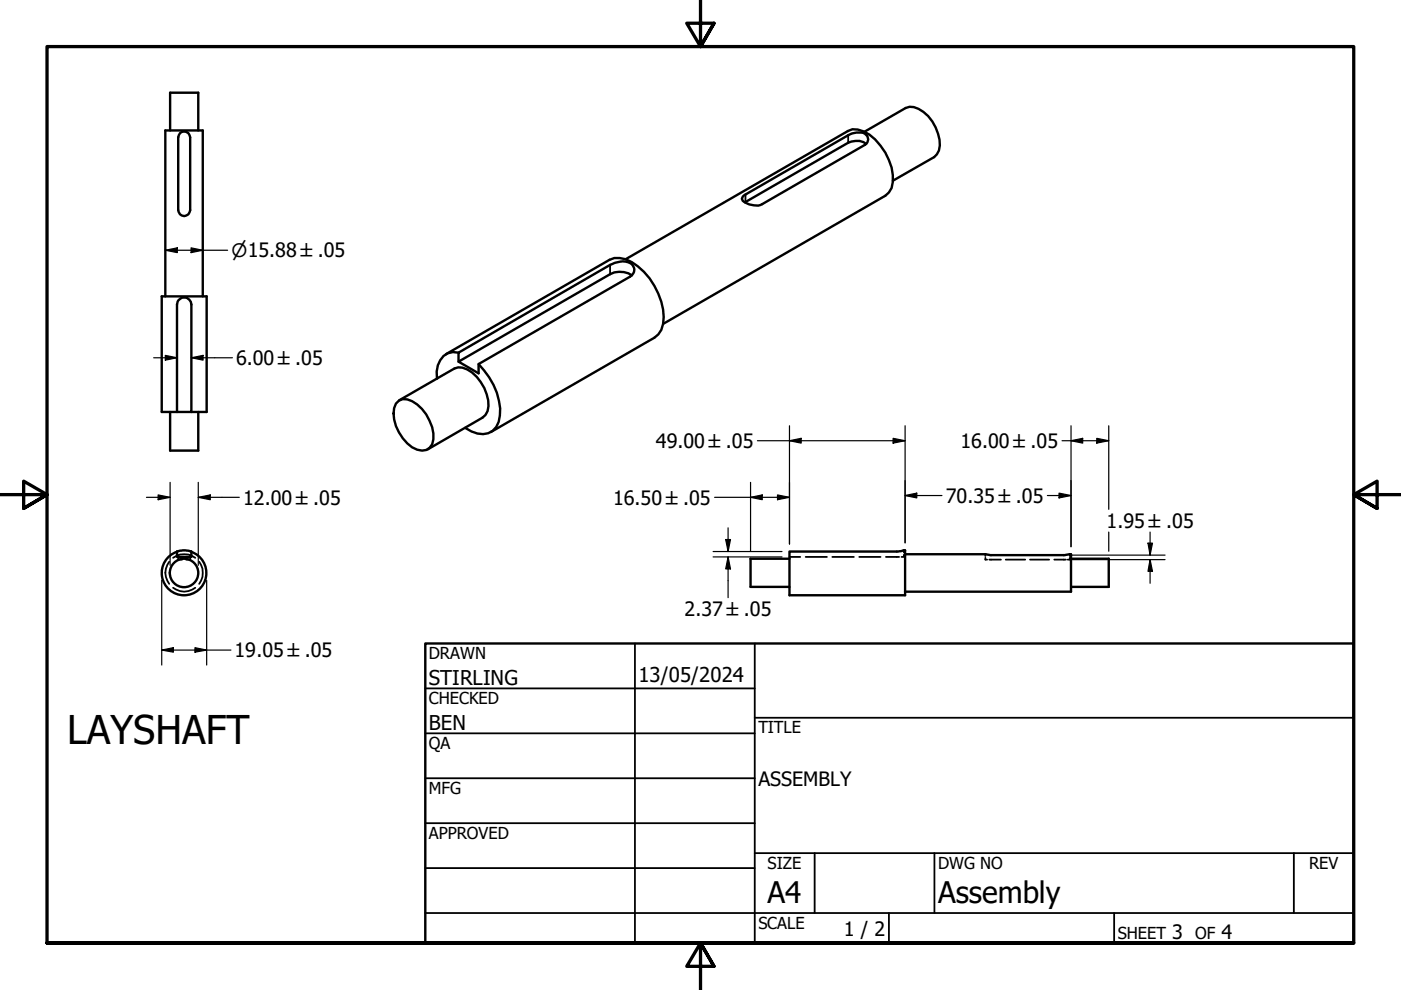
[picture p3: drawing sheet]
<svg xmlns="http://www.w3.org/2000/svg" width="297mm" height="210mm" viewBox="0 0 297 210" stroke-linecap="round" stroke-linejoin="round" font-family="sans-serif">
<!-- layer: Hidden (ANSI) -->
<g fill="none" stroke="#000" stroke-width=".38">
<path d="M35.9 119.1a3.8 3.8 0 0 0 0 4.7M36.7 118.3a4 4 0 0 1 4.7 0M37.8 117.7v.3M37.8 118.3v.4h.8M40.3 117.7v.3M40.3 118.3v.4h-.9M42.2 119.1a4 4 0 0 1 0 4.7M167.4 118.1h2.3M170.8 118.1h4.5M176.5 118.1h4.5M182.2 118.1h4.5M187.8 118.1h2.8"/>
<path d="M191.6 117.6v.5h-.5M191.6 116.7v.4M208.9 118.3v.4h.4M208.9 117.5v.4M209.7 118.7h2.5M213.2 118.7h4.2M218.4 118.7h4M223.5 118.7h2.5M226.8 118.3v.4h-.4M226.8 117.5v.4M36.7 124.6a3.8 3.8 0 0 0 4.7 0"/>
</g>
<!-- layer: Visible (ANSI) -->
<g fill="none" stroke="#000" stroke-width=".51">
<path d="M36.1 27.7v-8h5.9v8M38.2 28.2a1.28 1.28 0 0 1 1.3-.2 1.28 1.28 0 0 1 .8 1.1v15.4a1.27 1.27 0 0 1-1.2 1.3 1.27 1.27 0 0 1-1.3-1.3v-15.4zM183.3 27.9l8.7-5a3.5 3.5 0 0 1 3.8 .8 8.8 8.8 0 0 1 3.3 8.2l-.5 .8-.5 .6-8.8 5M183.6 30.5a3.5 3.5 0 0 0-3.8-.2l-21.9 12.6M132.7 55l47.1-27.2a4.4 4.4 0 0 1 4.5 .7 12.3 12.3 0 0 1 5 10.1l-.3 1.2-.5 1-.8 .7-47.1 27.2M134 58.4a4.5 4.5 0 0 0-4.7-.3l-32.1 18.6 4.3 2.5v-2l32.1-18.6a1.7 1.7 0 0 0 .8-1.9 1.7 1.7 0 0 0-1.7-1.2h-1.2l-1.1 .2-1.1 .5-32.1 18.6v1.9M157.5 41.7l22.3-13a3.1 3.1 0 0 1 4.1 .2 1.35 1.35 0 0 1-.5 1.8l-21.8 12.6a4.2 4.2 0 0 1-4.1-.7l-.2-.5zM35.1 62.8v-35.1h7.9v35.1M38 63.5a1.5 1.5 0 0 1 1.6-.3 1.5 1.5 0 0 1 1 1.4v22.7h-3.1v-22.7l.2-.6zM94.6 75.1l34.6-20a5 5 0 0 1 4.8 .5 14.8 14.8 0 0 1 6.7 11.6 4.7 4.7 0 0 1-2 4.4l-34.6 20M97.2 74.8a3.5 3.5 0 0 0-4.4 2.6l-.2 1.4v1.5M101.5 77.2a14.6 14.6 0 0 1 4.5 10.9 3.7 3.7 0 0 1-4.8 3.8l-1.3-.4-1.3-.8"/>
<path d="M36.1 87.3v8.2h5.9v-8.2M37.5 87.3h-3.2v-24.5h9.5v24.5h-3.2M83.9 85.6a2.42 2.42 0 0 1 3.5-.5 9 9 0 0 1 4.5 8 2.42 2.42 0 0 1-3.4 2.2 8.7 8.7 0 0 1-4.9-8.8zM84.6 84.9l11.7-6.8a3.5 3.5 0 0 1 3.8 .9 8.8 8.8 0 0 1 3.3 8.2l-.5 .8-.6 .6-11.6 6.7M37.5 116.9a4.7 4.7 0 0 1 3.1 0v1.2h-3.1zM37.5 117a4.7 4.7 0 0 0-2.3 7.3 4.7 4.7 0 0 0 7.6 0 4.7 4.7 0 0 0-2.3-7.3M167.4 116.9h23l1.5-.2v9.5h-24.5zM167.4 118.5h-8.3v5.9h8.3M191.9 117.5h17.1l.9 .2h15.9l1.3-.2v7.9h-35.2M227.1 118.5h8v5.9h-8"/>
<circle cx="39" cy="121.5" r="3"/>
</g>
<!-- layer: Visible Narrow (ANSI) -->
<path d="M179.8 28.7v1.6M129.3 56.2v1.9M158.1 41.2v1.6" fill="none" stroke="#000" stroke-width=".38"/>
<!-- layer: Border (ANSI) -->
<path d="M148.5 -.1v10l-2.9-5h5.8l-2.9 5 2.9-5M0 104.9h10l-5-2.9v5.8l5-2.9-5 2.9M297 104.9h-10l5-2.9v5.8l-5-2.9 5 2.9M10 199.9v-190h277v190h-277h277M151.4 204.9l-2.9-5 2.9 5h-5.8l2.9-5v10" fill="none" stroke="#000" stroke-width=".7"/>
<!-- layer: Title (ANSI) -->
<g fill="none" stroke="#000" stroke-width=".38">
<path d="M134.6 136.4v63.5M160 136.4v63.5M90.2 146h69.8M90.2 155.5h69.8M160 152.2h127M90.2 165h69.8M90.2 174.5h69.8M90.2 193.6h196.8M90.2 184.1h69.8M160 180.9h127M172.7 180.9v12.7M188.5 193.6v6.3"/>
<path d="M198.1 180.9v12.7M236.2 193.6v6.3M274.3 180.9v12.7"/>
</g>
<path d="M90.2 136.4h196.8v63.5h-196.8z" fill="none" stroke="#000" stroke-width=".51"/>
<!-- layer: Dimension (ANSI) -->
<g fill="none" stroke="#000" stroke-width=".25">
<path d="M35.1 53.1l2.5-.6v1.1zM35.1 53.1h13.2M40.5 52.5l2.5 .6-2.5 .5zM32.6 75.9h4.9M35.1 75.3l2.4 .6-2.4 .5zM40.6 75.9l2.5-.6v1.1zM40.6 75.9h8.7M160.6 93.4h31.3M167.4 93.4l2.5-.5v1.1zM167.4 90.3v25.1M189.4 92.9l2.5 .5-2.5 .6zM191.9 90.3v24.8"/>
<path d="M225.2 93.4h9.9M227.1 93.4l2.5-.5v1.1zM227.1 90.3v25.6M232.5 92.9l2.6 .5-2.6 .6zM235.1 90.3v17.7M31.1 105.4h5M33.5 104.9l2.6 .5-2.6 .6zM36.1 102.3v17.6M42 105.4l2.6-.5v1.1zM42 105.4h8.7M42 102.3v17.6M151.2 116.9h14.6"/>
<path d="M151.2 118.1h14.6M151.5 105.4h15.9M153.9 114.4h1l-.5 2.5zM154.4 118.1l.5 2.5h-1zM154.4 111.9v5M154.4 118.1v8.6M159.1 105.4l2.5-.5v1.1zM159.1 102.3v14.6M164.8 104.9l2.6 .5-2.6 .6zM191.9 105.1l2.5-.5v1zM191.9 105.1h7.8M222.1 105.1h5"/>
<path d="M224.5 104.6l2.6 .5-2.6 .5zM227.1 118.7h19.9M227.1 117.7h19.9M235.1 112.8v4.1M243.4 115.2h.9l-.5 2.5zM243.8 118.7l.5 2.4h-.9zM243.8 112.8v4.9M243.8 118.7v5M34.3 137.8l2.5-.5v1zM34.3 137.8h14.7M34.3 123v18M41.3 137.3l2.5 .5-2.5 .5z"/>
<path d="M43.8 123v18"/>
</g>
<g fill="#000">
<path d="M35.1 53.1l2.5-.6v1.1zM40.5 52.5l2.5 .6-2.5 .5zM35.1 75.3l2.4 .6-2.4 .5zM40.6 75.9l2.5-.6v1.1zM167.4 93.4l2.5-.5v1.1zM189.4 92.9l2.5 .5-2.5 .6zM227.1 93.4l2.5-.5v1.1zM232.5 92.9l2.6 .5-2.6 .6zM33.5 104.9l2.6 .5-2.6 .6zM42 105.4l2.6-.5v1.1zM153.9 114.4h1l-.5 2.5zM159.1 105.4l2.5-.5v1.1z"/>
<path d="M164.8 104.9l2.6 .5-2.6 .6zM191.9 105.1l2.5-.5v1zM224.5 104.6l2.6 .5-2.6 .5zM243.4 115.2h.9l-.5 2.5zM34.3 137.8l2.5-.5v1zM41.3 137.3l2.5 .5-2.5 .5zM154.4 118.1l.5 2.5h-1zM243.8 118.7l.5 2.4h-.9z"/>
</g>
<text font-size="8.4" x="14.2" y="157.8">LAYSHAFT</text>
<g font-size="6.3">
<text x="162.8" y="191.4">A4</text>
<text x="198.9" y="191.6">Assembly</text>
</g>
<g font-size="4.3">
<text x="90.9" y="145.1">STIRLING</text>
<text x="135.4" y="144.5">13/05/2024</text>
<text x="90.9" y="154.7">BEN</text>
</g>
<g font-size="4.2">
<text x="50" y="77.4">6.00 ±.05</text>
<text x="139.1" y="95">49.00 ±.05</text>
<text x="203.6" y="95">16.00 ±.05</text>
<text x="51.6" y="107">12.00 ±.05</text>
<text x="130" y="107">16.50 ±.05</text>
<text x="200.5" y="106.6">70.35 ±.05</text>
<text x="234.6" y="111.9">1.95 ±.05</text>
<text x="145.2" y="130.7">2.37 ±.05</text>
<text x="49.7" y="139.4">19.05 ±.05</text>
<text x="160.8" y="166.6">ASSEMBLY</text>
<text x="178.9" y="198.5">1 / 2</text>
<text x="248.5" y="199.1">3</text>
<text x="259" y="199.1">4</text>
</g>
<text font-size="3.9" x="49.1" y="54.5">⌀15.88 ±.05</text>
<g font-size="3.5">
<text x="90.9" y="139.7">DRAWN</text>
<text x="90.9" y="149.3">CHECKED</text>
<text x="160.8" y="155.5">TITLE</text>
<text x="90.9" y="158.8">QA</text>
<text x="90.9" y="168.3">MFG</text>
<text x="90.9" y="177.8">APPROVED</text>
<text x="162.8" y="184.2">SIZE</text>
<text x="198.9" y="184.2">DWG NO</text>
<text x="277.6" y="184.2">REV</text>
<text x="160.8" y="196.9">SCALE</text>
<text x="237" y="199.1">SHEET</text>
<text x="253.4" y="199.1">OF</text>
</g>
</svg>
